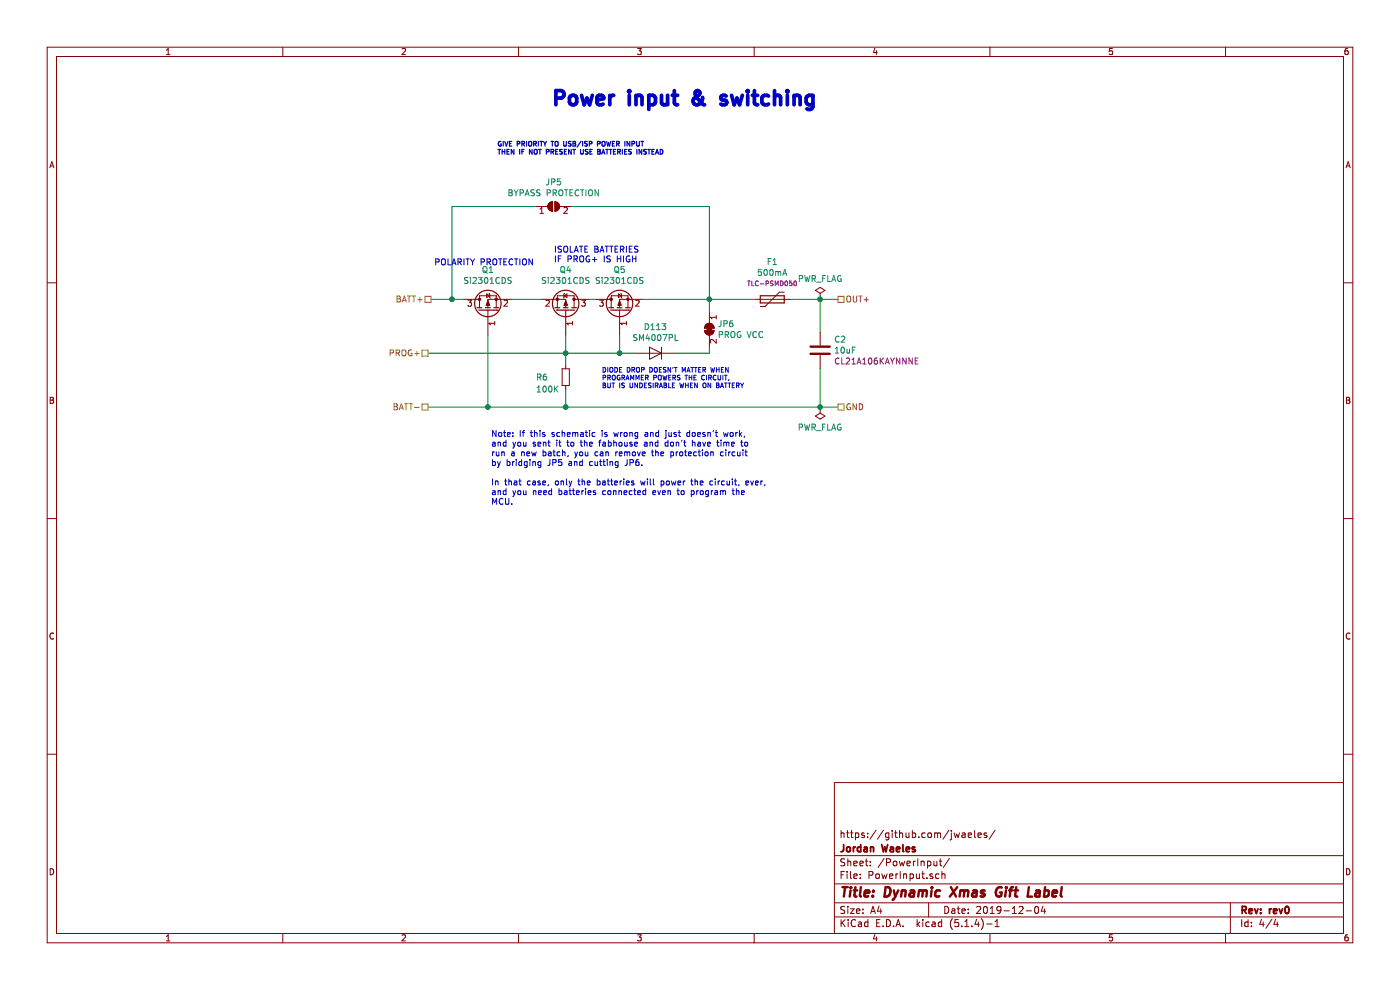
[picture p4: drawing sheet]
EESchema Schematic File Version 4
LIBS:plan_b-cache
EELAYER 30 0
EELAYER END
$Descr A4 11693 8268
encoding utf-8
Sheet 4 4
Title "Dynamic Xmas Gift Label"
Date "2019-12-04"
Rev "rev0"
Comp "Jordan Waeles"
Comment1 "https://github.com/jwaeles/"
Comment2 ""
Comment3 ""
Comment4 ""
$EndDescr
Text HLabel 3600 2500 0    50   UnSpc ~ 0
BATT+
Text HLabel 3575 3400 0    50   UnSpc ~ 0
BATT-
Text HLabel 3575 2950 0    50   UnSpc ~ 0
PROG+
Text HLabel 7000 2500 2    50   UnSpc ~ 0
OUT+
Text HLabel 7000 3400 2    50   UnSpc ~ 0
GND
$Comp
L Device:C C?
U 1 1
P 6850 2925
AR Path="/5DECA76F" Ref="C?"  Part="1" 
AR Path="/5DEB8626/5DECA76F" Ref="C2"  Part="1" 
F 0 "C2" H 6965 3016 50  0000 L CNN
F 1 "10uF" H 6965 2925 50  0000 L CNN
F 2 "Capacitor_SMD:C_0805_2012Metric" H 6888 2775 50  0001 C CNN
F 3 "~" H 6850 2925 50  0001 C CNN
F 4 "CL21A106KAYNNNE" H 6965 2834 50  0000 L CNN "MFR"
	1    6850 2925
	1    0    0    -1  
$EndComp
$Comp
L power:PWR_FLAG #FLG?
U 1 1
P 6850 2500
AR Path="/5DECA793" Ref="#FLG?"  Part="1" 
AR Path="/5DEB8626/5DECA793" Ref="#FLG0101"  Part="1" 
F 0 "#FLG0101" H 6850 2575 50  0001 C CNN
F 1 "PWR_FLAG" H 6850 2673 50  0000 C CNN
F 2 "" H 6850 2500 50  0001 C CNN
F 3 "~" H 6850 2500 50  0001 C CNN
	1    6850 2500
	1    0    0    -1  
$EndComp
$Comp
L power:PWR_FLAG #FLG?
U 1 1
P 6850 3400
AR Path="/5DECA79C" Ref="#FLG?"  Part="1" 
AR Path="/5DEB8626/5DECA79C" Ref="#FLG0102"  Part="1" 
F 0 "#FLG0102" H 6850 3475 50  0001 C CNN
F 1 "PWR_FLAG" H 6850 3573 50  0000 C CNN
F 2 "" H 6850 3400 50  0001 C CNN
F 3 "~" H 6850 3400 50  0001 C CNN
	1    6850 3400
	-1   0    0    1   
$EndComp
$Comp
L Device:Q_PMOS_GSD Q5
U 1 1
P 5175 2600
F 0 "Q5" V 5518 2600 50  0000 C CNN
F 1 "Si2301CDS" V 5427 2600 50  0000 C CNN
F 2 "Package_TO_SOT_SMD:SOT-23" H 5375 2700 50  0001 C CNN
F 3 "~" H 5175 2600 50  0001 C CNN
	1    5175 2600
	0    -1   -1   0   
$EndComp
$Comp
L Device:R_Small R?
U 1 1
P 4725 3150
AR Path="/5DCAABB8" Ref="R?"  Part="1" 
AR Path="/5DC91175/5DCAABB8" Ref="R10"  Part="1" 
AR Path="/5DEB8626/5DCAABB8" Ref="R6"  Part="1" 
F 0 "R6" H 4475 3150 50  0000 L CNN
F 1 "100K" H 4475 3050 50  0000 L CNN
F 2 "Resistor_SMD:R_0603_1608Metric" H 4725 3150 50  0001 C CNN
F 3 "~" H 4725 3150 50  0001 C CNN
	1    4725 3150
	1    0    0    -1  
$EndComp
Wire Wire Line
	4725 2800 4725 2950
Wire Wire Line
	4725 2950 3575 2950
Wire Wire Line
	4725 2950 4725 3050
Connection ~ 4725 2950
Wire Wire Line
	4725 3250 4725 3400
Wire Wire Line
	4725 3400 4075 3400
$Comp
L Device:Q_PMOS_GSD Q4
U 1 1
P 4725 2600
F 0 "Q4" V 5068 2600 50  0000 C CNN
F 1 "Si2301CDS" V 4977 2600 50  0000 C CNN
F 2 "Package_TO_SOT_SMD:SOT-23" H 4925 2700 50  0001 C CNN
F 3 "~" H 4725 2600 50  0001 C CNN
	1    4725 2600
	0    1    -1   0   
$EndComp
Wire Wire Line
	4925 2500 4975 2500
Wire Wire Line
	5175 2800 5175 2950
Wire Wire Line
	5175 2950 4725 2950
$Comp
L Device:D D113
U 1 1
P 5475 2950
F 0 "D113" H 5475 2734 50  0000 C CNN
F 1 "SM4007PL" H 5475 2825 50  0000 C CNN
F 2 "Diode_SMD:D_SOD-123F" H 5475 2950 50  0001 C CNN
F 3 "~" H 5475 2950 50  0001 C CNN
	1    5475 2950
	-1   0    0    1   
$EndComp
Wire Wire Line
	5325 2950 5175 2950
Connection ~ 5175 2950
Wire Wire Line
	5375 2500 5925 2500
Wire Wire Line
	5625 2950 5925 2950
Wire Wire Line
	5925 2950 5925 2900
Connection ~ 5925 2500
Wire Wire Line
	5925 2500 6300 2500
$Comp
L Device:Q_PMOS_GSD Q1
U 1 1
P 4075 2600
F 0 "Q1" V 4418 2600 50  0000 C CNN
F 1 "Si2301CDS" V 4327 2600 50  0000 C CNN
F 2 "Package_TO_SOT_SMD:SOT-23" H 4275 2700 50  0001 C CNN
F 3 "~" H 4075 2600 50  0001 C CNN
	1    4075 2600
	0    -1   -1   0   
$EndComp
Wire Wire Line
	4275 2500 4525 2500
Wire Wire Line
	4075 2800 4075 3400
Connection ~ 4075 3400
Wire Wire Line
	4075 3400 3575 3400
Text Notes 4625 2200 0    50   ~ 0
ISOLATE BATTERIES\nIF PROG+ IS HIGH
Text Notes 5025 3250 0    39   ~ 0
DIODE DROP DOESN'T MATTER WHEN \nPROGRAMMER POWERS THE CIRCUIT, \nBUT IS UNDESIRABLE WHEN ON BATTERY
Text Notes 4150 1300 0    39   ~ 8
GIVE PRIORITY TO USB/ISP POWER INPUT\nTHEN IF NOT PRESENT USE BATTERIES INSTEAD
Wire Wire Line
	4725 3400 6850 3400
Connection ~ 4725 3400
Wire Wire Line
	6600 2500 6850 2500
Wire Wire Line
	6850 2500 6850 2775
Wire Wire Line
	6850 3075 6850 3400
Connection ~ 6850 3400
Wire Wire Line
	6850 3400 7000 3400
Wire Wire Line
	7000 2500 6850 2500
Connection ~ 6850 2500
$Comp
L Jumper:SolderJumper_2_Bridged JP6
U 1 1
P 5925 2750
F 0 "JP6" V 5879 2818 50  0000 L CNN
F 1 "PROG VCC" V 5970 2818 50  0000 L CNN
F 2 "Jumper:SolderJumper-2_P1.3mm_Bridged2Bar_RoundedPad1.0x1.5mm" H 5925 2750 50  0001 C CNN
F 3 "~" H 5925 2750 50  0001 C CNN
	1    5925 2750
	0    1    1    0   
$EndComp
Wire Wire Line
	5925 2600 5925 2500
$Comp
L Jumper:SolderJumper_2_Open JP5
U 1 1
P 4625 1725
F 0 "JP5" H 4625 1930 50  0000 C CNN
F 1 "BYPASS PROTECTION" H 4625 1839 50  0000 C CNN
F 2 "Jumper:SolderJumper-2_P1.3mm_Open_RoundedPad1.0x1.5mm" H 4625 1725 50  0001 C CNN
F 3 "~" H 4625 1725 50  0001 C CNN
	1    4625 1725
	1    0    0    -1  
$EndComp
Wire Wire Line
	5925 2500 5925 1725
Wire Wire Line
	5925 1725 4775 1725
Wire Wire Line
	4475 1725 3775 1725
Wire Wire Line
	3775 1725 3775 2500
$Comp
L Device:Polyfuse F?
U 1 1
P 6450 2500
AR Path="/5DECA776" Ref="F?"  Part="1" 
AR Path="/5DEB8626/5DECA776" Ref="F1"  Part="1" 
F 0 "F1" V 6135 2500 50  0000 C CNN
F 1 "500mA" V 6226 2500 50  0000 C CNN
F 2 "Fuse:Fuse_0805_2012Metric" H 6500 2300 50  0001 L CNN
F 3 "~" H 6450 2500 50  0001 C CNN
F 4 "TLC-PSMD050" V 6317 2500 39  0000 C CNN "MFR"
	1    6450 2500
	0    1    1    0   
$EndComp
Text Notes 4100 4225 0    50   ~ 0
Note: If this schematic is wrong and just doesn't work,\nand you sent it to the fabhouse and don't have time to\nrun a new batch, you can remove the protection circuit\nby bridging JP5 and cutting JP6.\n\nIn that case, only the batteries will power the circuit, ever,\nand you need batteries connected even to program the\nMCU.
Text Notes 3625 2225 0    50   ~ 0
POLARITY PROTECTION
Wire Wire Line
	3600 2500 3775 2500
Connection ~ 3775 2500
Wire Wire Line
	3775 2500 3875 2500
Text Notes 4600 900  0    118  ~ 24
Power input & switching
$EndSCHEMATC
